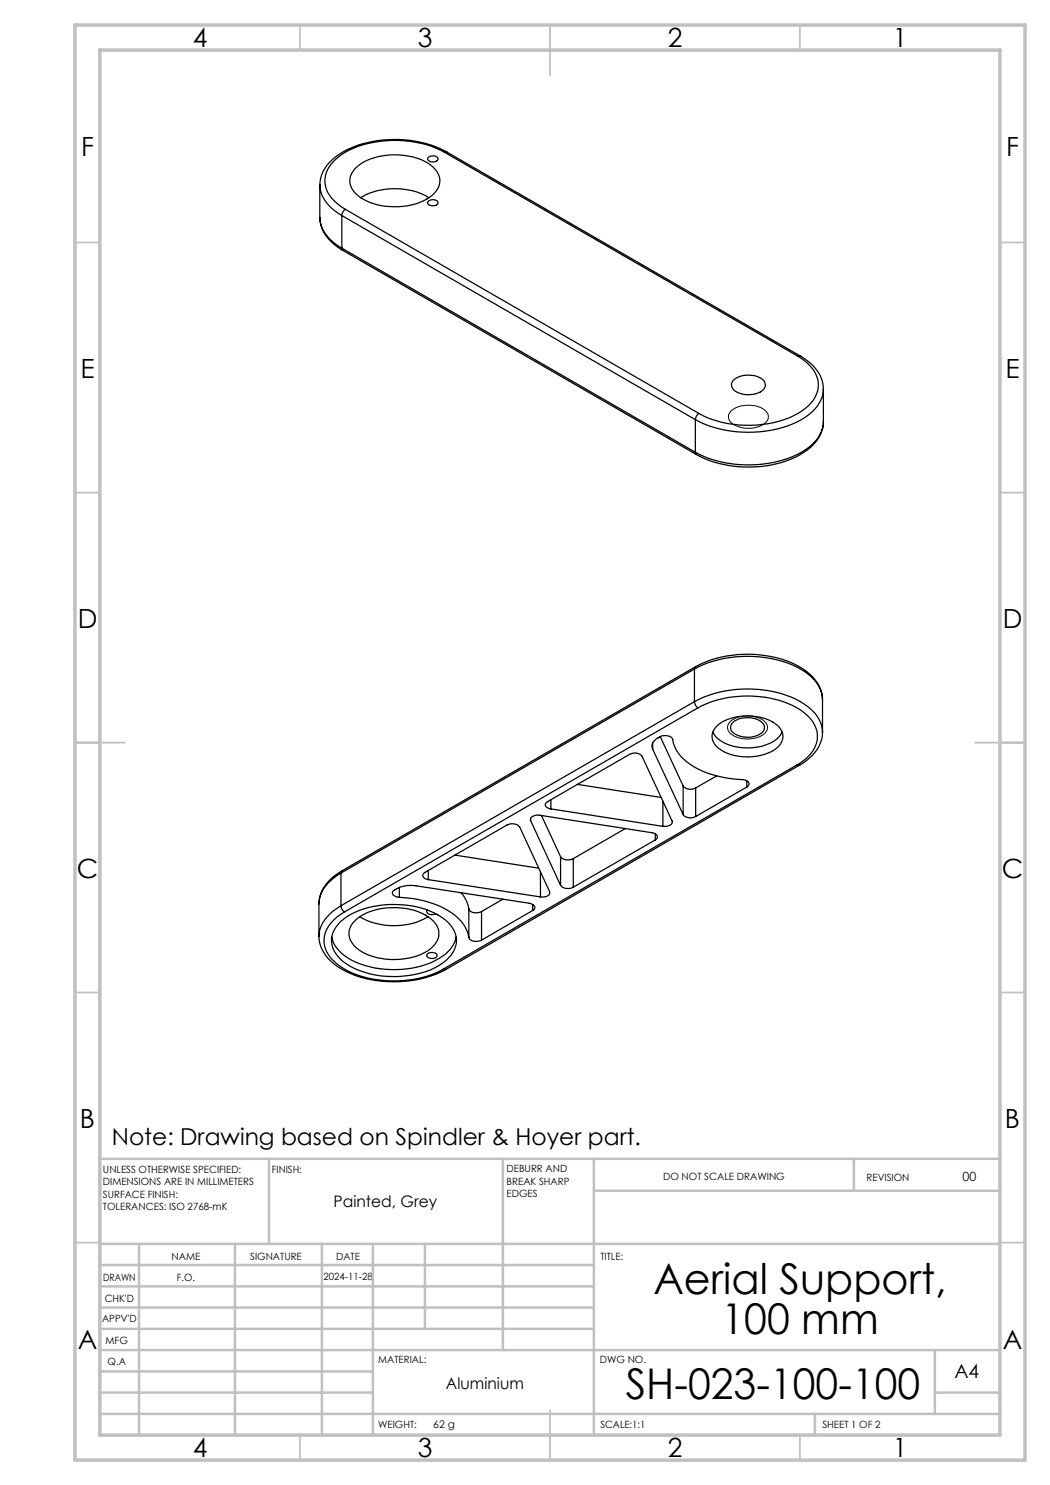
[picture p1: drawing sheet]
<svg xmlns="http://www.w3.org/2000/svg" width="210mm" height="297mm" viewBox="0 0 210 297" stroke-linecap="round" stroke-linejoin="round" font-family="sans-serif">
<g fill="none" stroke="#000" stroke-width=".25">
<path d="M71 33.8a12 12 0 0 1 10-2.7 8.7 8.7 0 0 1 6.5 3.4 3.6 3.6 0 0 1-1.6 4.9 13.6 13.6 0 0 1-14.2-.2 3.5 3.5 0 0 1-.7-5.4zM72.1 39.5a13.8 13.8 0 0 1 13.7 0M85.6 31.6a1.38 1.38 0 0 1 2 .1 1.17 1.17 0 0 1-1 .7 1.17 1.17 0 0 1-1.1-.7zM88.9 30.4a21.8 21.8 0 0 0-19.8 0 7.4 7.4 0 0 0-4.1 5.4 5.9 5.9 0 0 0 2.6 5l1.5 1.1M88.9 30.4l70.7 40.9M89.4 30.4a22.7 22.7 0 0 0-20.8 0 7.9 7.9 0 0 0-4.6 6.6M89.4 30.4h-.5M89.4 30.4l70.7 40.8M64 43.5a7.1 7.1 0 0 0 3.4 5.8l1.2 .8M68.4 49.6l.2 .5M68.4 43.1a7.6 7.6 0 0 1-4.4-6.1v6.5a7.6 7.6 0 0 0 4.4 6.1M68.4 43.1l70.7 40.8"/>
<path d="M68.4 49.6l70.7 40.8M68.4 43.1v6.5M68.6 50.1l70.7 40.8M69.1 41.9a1.6 1.6 0 0 0-.7 1.2M69.1 41.9l70.7 40.8M85.7 40.2a1.37 1.37 0 0 1 1.9 .3 1.2 1.2 0 0 1-2.1 0zM146.9 75.8a4.9 4.9 0 0 1 6 .5 1.63 1.63 0 0 1-1.2 2.3 4.8 4.8 0 0 1-5.2-.9 1.29 1.29 0 0 1 .4-1.9zM159.6 71.3a7.5 7.5 0 0 1 4.1 5.4 6.2 6.2 0 0 1-3.3 5.5 21.2 21.2 0 0 1-15.8 2.3l-3.1-.9-1.7-.9M160.1 71.2a7.9 7.9 0 0 1 4.6 6.6M160.1 71.2l-.5 .1M164.7 77.8a7.5 7.5 0 0 1-4.4 6.1 23.5 23.5 0 0 1-21.2 0M164.7 77.8v6.5"/>
<path d="M139.1 90.4l.2 .5M139.1 83.9v6.5M139.8 82.7a1.6 1.6 0 0 0-.7 1.2M164.7 84.3a7.7 7.7 0 0 1-4.7 6.6 22.9 22.9 0 0 1-20.7 0M164.7 84.3a7.4 7.4 0 0 1-4.4 6.1 23.5 23.5 0 0 1-21.2 0M138.9 133.8a23.4 23.4 0 0 1 21.2 0 7.4 7.4 0 0 1 4.4 6.1M138.9 133.8v6.5M138.9 133.8l-70.7 40.8M139.1 133.3a22.6 22.6 0 0 1 21.6 .5 7.6 7.6 0 0 1 3.8 6.1M139.1 133.3l-.2 .5M139.1 133.3l-70.7 40.9M164.5 139.9v6.6"/>
<path d="M110.2 159.9v1.9M115.5 156.9l16.7 2.6M130.5 149.8a1.71 1.71 0 0 1 1.1-2.2 2.19 2.19 0 0 1 2.9 .1 7.8 7.8 0 0 0 4.4 5.7 22.6 22.6 0 0 0 9.9 2.6l.4 .1a.69 .69 0 0 1 .6 .6 .69 .69 0 0 1-.4 .7M130.5 149.8l6.1 13.1M130.5 148.6v1.2M132 147.3l4.6 9.9M136.6 157.2a1.95 1.95 0 0 0 2.5 .4M136.6 157.2v5.7M138.9 140.3a1.6 1.6 0 0 0 .7 1.3M138.9 140.3a23.4 23.4 0 0 1 21.2 0 8 8 0 0 1 4.4 5.5v.6M138.9 140.3l-70.7 40.8M139.1 157.6v5.7"/>
<path d="M139.6 141.6a21.8 21.8 0 0 1 19.8 0 7.3 7.3 0 0 1 4.1 5.4 6.3 6.3 0 0 1-3.3 5.5l-.8 .5M139.6 141.6l-70.7 40.8M142.6 146.4a6.7 6.7 0 0 0 5.8 3.1 9.2 9.2 0 0 0 7.4-2.1l.6-1M143.3 155.2l-4.2 2.4M143.4 145.2a10.4 10.4 0 0 1 10.5-1.1 3.8 3.8 0 0 1 2.7 3.3 4.2 4.2 0 0 1-3.5 3.4 10.7 10.7 0 0 1-9.4-1.2 2.79 2.79 0 0 1-.3-4.4zM146.6 144.5a4.9 4.9 0 0 1 5.9 .1 1.47 1.47 0 0 1-.8 2.4 4.7 4.7 0 0 1-5.5-1 1.35 1.35 0 0 1 .4-1.5zM149.4 157.4l-10.3 5.9M149.4 156.2v1.2M159.4 153h.5M159.4 153l-70.7 40.8M159.9 153l-70.7 40.9M164.5 146.4a7.3 7.3 0 0 1-3.4 5.9l-1.2 .7"/>
<path d="M68.2 174.6a7.6 7.6 0 0 0-4.4 6.2M68.2 174.6v6.5M68.4 174.2a8.1 8.1 0 0 0-4.6 6.6M68.4 174.2l-.2 .4M79.9 179.5l-.7-.2a.68 .68 0 0 1-.7-.5 .68 .68 0 0 1 .4-.8 6 6 0 0 1 4.3-.8l23.1 3.6a.7 .7 0 0 1 .6 .5 .7 .7 0 0 1-.4 .8M79.9 179.5a18.9 18.9 0 0 1 11.7 4.1 6.8 6.8 0 0 1 2.2 3.9M79.9 177.5v2M85.7 175.9h-.4a.72 .72 0 0 1-.7-.6 .72 .72 0 0 1 .4-.8l16.4-9.5a2.06 2.06 0 0 1 2.5 .4l6 12.9a.91 .91 0 0 1-1 1.1h-.8M85.7 175.9l22.4 3.5M85.7 174.1v1.8M91 171l16.7 2.6M92.3 178.6a6.5 6.5 0 0 1 1.5 3.2"/>
<path d="M100.6 179.8l-4.3 2.5M106.1 164.1a.94 .94 0 0 1 1.1-1h.7l22.8 3.5a.72 .72 0 0 1 .8 .6 .72 .72 0 0 1-.4 .8M106.1 164.1l6 13M106.1 163.7v.4M108.1 174.4v5M108.3 163.1l3.8 8.2M110.2 161.8l-.4-.1a.72 .72 0 0 1-.7-.6 .72 .72 0 0 1 .4-.8l16.4-9.4a1.95 1.95 0 0 1 2.5 .4l6 12.9a.95 .95 0 0 1-1.1 1.1h-.7M110.2 161.8l22.4 3.5M112.1 177.1a2.01 2.01 0 0 0 2.6 .3M112.1 171.3a2.01 2.01 0 0 0 2.6 .4M112.1 171.3v5.8M114.7 171.7v5.7"/>
<path d="M125.1 165.7l-10.4 6M131.1 168l-16.4 9.4M131.1 166.8v1.2M132.6 160.2v5.1M136.6 162.9a1.95 1.95 0 0 0 2.5 .4M63.8 187.3a7.9 7.9 0 0 0 4.6 6.6 23 23 0 0 0 20.8 0M63.8 180.8v6.5M66.4 187.4a7.4 7.4 0 0 0 4.8 5 20 20 0 0 0 15.8-.3 7.2 7.2 0 0 0 4.2-4.7M68.1 184.3a16.4 16.4 0 0 1 11.9-3.4 14.3 14.3 0 0 1 10.1 4.1 4.8 4.8 0 0 1-.9 7.1 17.2 17.2 0 0 1-12.2 3.2 14.8 14.8 0 0 1-9.3-3.9 4.7 4.7 0 0 1 .4-7.1zM68.2 181.1a1.6 1.6 0 0 0 .7 1.3M68.2 181.1a7.6 7.6 0 0 0-4.4 6.2M68.9 182.4a6.9 6.9 0 0 0-4.1 6.1 7.2 7.2 0 0 0 4.1 5.3 21.8 21.8 0 0 0 19.8 0"/>
<path d="M71 184.1a12.7 12.7 0 0 1 11.1-2.2 7.2 7.2 0 0 1 5.6 3.9 3.9 3.9 0 0 1-2.2 4.4 13.9 13.9 0 0 1-13.7-.2 3.7 3.7 0 0 1-1.8-4.4zM72 183.3a13.8 13.8 0 0 0 13.6 0M85.5 182a.57 .57 0 0 0 0 .7 .57 .57 0 0 0 .5 .2l1.2-.2M85.5 190.8a1.35 1.35 0 0 1 1.9 .2 1.07 1.07 0 0 1-1.6 .6 .48 .48 0 0 1-.3-.8zM88.7 193.8l.5 .1M93.8 187.5a1.75 1.75 0 0 0 2.5 .5M93.8 181.8a1.75 1.75 0 0 0 2.5 .5M93.8 181.8v5.7M96.3 182.3v5.7M106.5 182.1l-10.2 5.9M106.5 180.9v1.2"/>
</g>
<path d="M146.2 82.2a5.6 5.6 0 0 1 7.1 .2 1.65 1.65 0 0 1-.8 2.6 5.7 5.7 0 0 1-6.5-.7 1.54 1.54 0 0 1 .2-2.1zM146.1 144.2a5.8 5.8 0 0 1 6.9 .2 1.63 1.63 0 0 1-.7 2.7 5.7 5.7 0 0 1-6.4-.7 1.51 1.51 0 0 1 .2-2.2z" fill="none" stroke="#000" stroke-width=".2"/>
<g fill="none" stroke="#c0c0c0" stroke-width=".35">
<path d="M60 5v5M110 5v10M160 5v5M15 48.5h5M200 48.5h5M15 98.5h5M200 98.5h5M15 148.5h10M195 148.5h10M15 198.5h5M200 198.5h5M15 248.5h5"/>
<path d="M200 248.5h5M60 287v5M110 282v10M160 287v5"/>
</g>
<g fill="none" stroke="#c0c0c0" stroke-width=".5">
<path d="M53.8 231.8v17M100.6 231.8v38.2M118.8 231.8v55.2M118.8 238.2h81.2M170.8 231.8v6.4M200 231.8h-180v55.2M20 248.8h180M20 257.3h98.8M20 253h98.8M27.8 248.8v38.2M47 248.8v38.2M64.4 248.8v38.2"/>
<path d="M74.6 248.8v38.2M85 248.8v17M20 265.8h98.8M20 261.5h98.8M20 278.5h54.6M20 274.3h54.6M20 270h180M187 278.5h13M187 270v12.8M20 282.8h180M163 282.8v4.2"/>
</g>
<path d="M15 5h190v287h-190zM20 10h180v277h-180z" fill="none" stroke="#c0c0c0" stroke-width=".7"/>
<g font-size="8.5">
<text x="130.7" y="258.8">Aerial Support,</text>
<text x="144.3" y="266.9">100 mm</text>
<text x="125.2" y="279.7">SH-023-100-100</text>
</g>
<g font-size="5.3">
<text x="38.5" y="9.5">4</text>
<text x="83.5" y="9.5">3</text>
<text x="133.6" y="9.5">2</text>
<text x="178.6" y="9.5">1</text>
<text x="16.2" y="31.3">F</text>
<text x="201.2" y="31.3">F</text>
<text x="16.1" y="75.5">E</text>
<text x="201.1" y="75.5">E</text>
<text x="15.5" y="125.5">D</text>
<text x="200.5" y="125.5">D</text>
<text x="15.4" y="175.5">C</text>
<text x="200.4" y="175.5">C</text>
<text x="16" y="225.5">B</text>
<text x="201" y="225.5">B</text>
<text x="15.5" y="269.8">A</text>
<text x="200.5" y="269.8">A</text>
<text x="38.5" y="291.5">4</text>
<text x="83.5" y="291.5">3</text>
<text x="133.6" y="291.5">2</text>
<text x="178.6" y="291.5">1</text>
</g>
<text font-size="4.7" x="22.3" y="229.1">Note: Drawing based on Spindler &amp; Hoyer part.</text>
<text font-size="3.9" x="190.9" y="275.5">A4</text>
<g font-size="3.2">
<text x="66.7" y="241.4">Painted, Grey</text>
<text x="89.2" y="277.9">Aluminium</text>
</g>
<text font-size="2.5" x="192.5" y="236.1">00</text>
<text font-size="2.1" x="86.7" y="285.6">62 g</text>
<g font-size="2">
<text x="20.6" y="234.6">UNLESS OTHERWISE SPECIFIED:</text>
<text x="20.6" y="237.1">DIMENSIONS ARE IN MILLIMETERS</text>
<text x="20.6" y="239.6">SURFACE FINISH:</text>
<text x="54.4" y="234.6">FINISH:</text>
<text x="101.3" y="234.5">DEBURR AND</text>
<text x="101.3" y="237">BREAK SHARP</text>
<text x="101.3" y="239.5">EDGES</text>
<text x="132.6" y="236">DO NOT SCALE DRAWING</text>
<text x="173.3" y="236.2">REVISION</text>
<text x="20.6" y="242.1">TOLERANCES: ISO 2768-mK</text>
<text x="34.3" y="252">NAME</text>
<text x="50" y="251.9">SIGNATURE</text>
<text x="67.2" y="251.9">DATE</text>
<text x="120.1" y="251.9">TITLE:</text>
<text x="20.6" y="256.1">DRAWN</text>
<text x="35.3" y="256.1">F.O.</text>
<text x="64.7" y="255.9">2024-11-28</text>
<text x="20.9" y="260.3">CHK'D</text>
<text x="20.4" y="264.4">APPV'D</text>
<text x="21.1" y="268.8">MFG</text>
<text x="21.5" y="273">Q.A</text>
<text x="75.6" y="272.5">MATERIAL:</text>
<text x="120" y="272.5">DWG NO.</text>
<text x="75.6" y="285.5">WEIGHT:</text>
<text x="120.1" y="285.6">SCALE:1:1</text>
<text x="164.5" y="285.6">SHEET 1 OF 2</text>
</g>
</svg>
